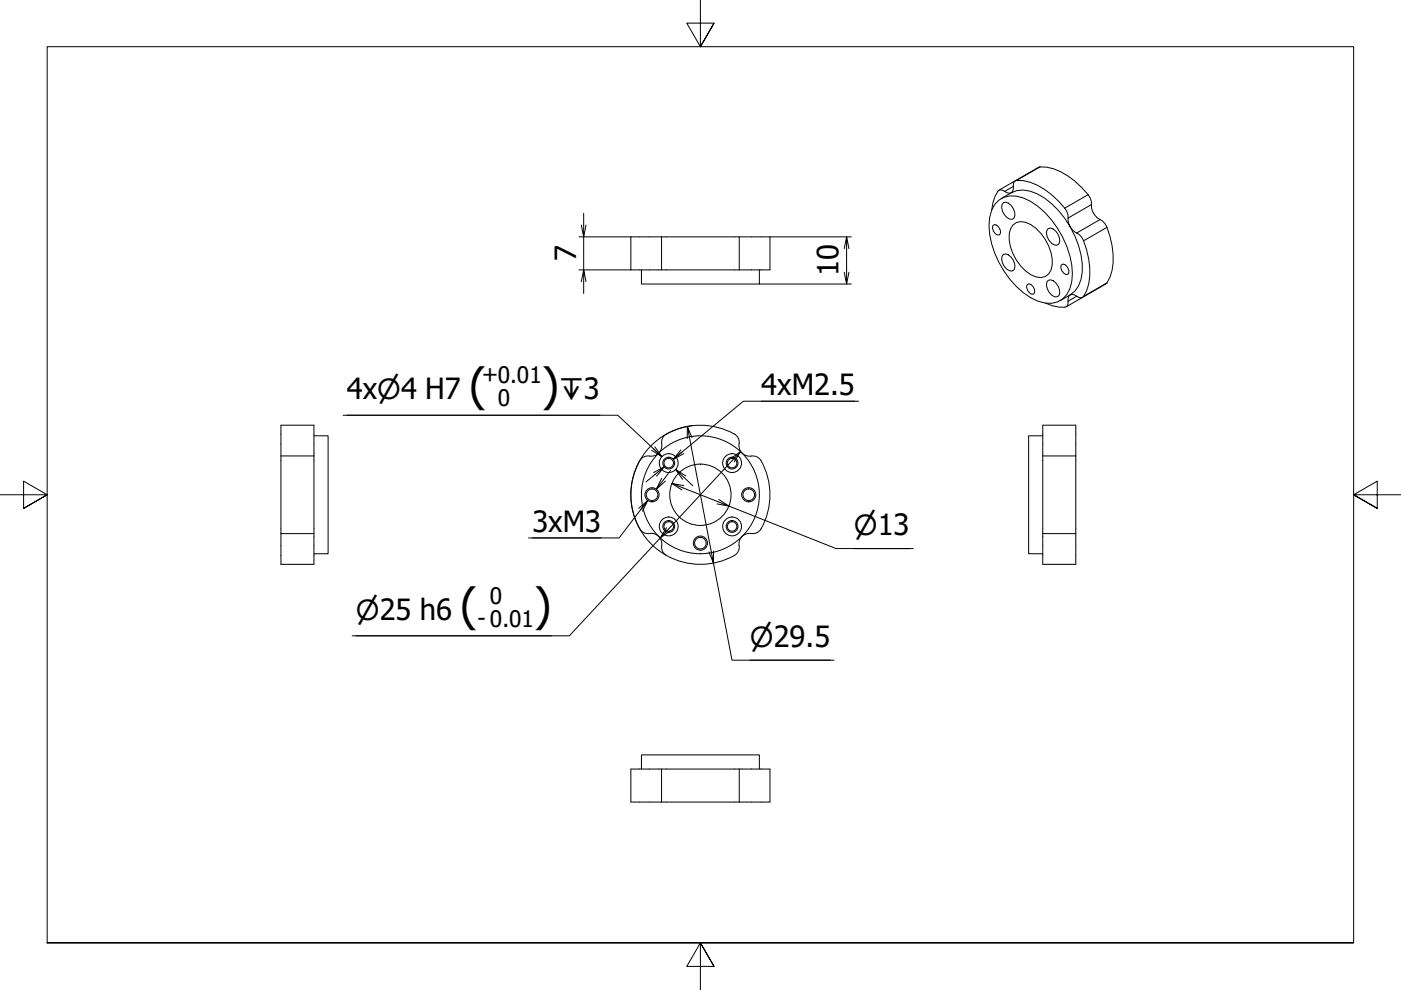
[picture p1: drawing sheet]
<svg xmlns="http://www.w3.org/2000/svg" width="297mm" height="210mm" viewBox="0 0 297 210" stroke-linecap="round" stroke-linejoin="round" font-family="sans-serif">
<!-- layer: Visible (ISO) -->
<g fill="none" stroke="#000" stroke-width=".21">
<path d="M215.1 38.4a6.4 6.4 0 0 1 4.8 .8 17.2 17.2 0 0 1 6.3 5.6l.2 .8a4.1 4.1 0 0 0 .5 2.5 15.8 15.8 0 0 0-8.5-7.6l-1.5-.2-1.3 .1-1.2 .5a2.09 2.09 0 0 0 .5-2zM133.8 50.2h29.4v7h-29.4zM136 57.2v3h25v-3M140.3 50.2v7M156.7 50.2v7M210.5 47.9l.3-.3a1.51 1.51 0 0 1 1.1 2.2 1.4 1.4 0 0 1-1.4-1.9zM211.8 42.5a5.2 5.2 0 0 1 5.2-.5 17.6 17.6 0 0 1 9.2 10.2 13.4 13.4 0 0 1 .6 9 4.8 4.8 0 0 1-6.7 2.7 17.6 17.6 0 0 1-9.2-10.3 13.5 13.5 0 0 1-.7-9l.7-1.2zM211.8 40.3l8.4-4.8a9.9 9.9 0 0 1 7.7 2.9l1.4 1.3a4.6 4.6 0 0 1 2.1 4.4 3.8 3.8 0 0 0 2.4 2.8l.5 .6a15.6 15.6 0 0 1 1 11.3l-.8 1.4-8.4 4.9M212.3 42.1l2.1-1.2a2.09 2.09 0 0 1-2-.6h-.5a6.3 6.3 0 0 0-1.6 4.2M212.7 43a1.76 1.76 0 0 1 2.1 1.2 1.53 1.53 0 0 1-.2 2.3 2.61 2.61 0 0 1-2.2-3.1zM212.7 54a1.76 1.76 0 0 1 2.1 1.2 1.53 1.53 0 0 1-.2 2.3 2.61 2.61 0 0 1-2.2-3.1zM214.7 47.7a2.92 2.92 0 0 1 3.8-.1 10 10 0 0 1 4.6 8.6 2.6 2.6 0 0 1-3.5 2.5 9.6 9.6 0 0 1-5.6-9.1l.2-1z"/>
<path d="M222.2 59.5a1.75 1.75 0 0 1 2.1 1.2 1.53 1.53 0 0 1-.2 2.2 2.6 2.6 0 0 1-2.2-3zM222.2 48.5a1.75 1.75 0 0 1 2.1 1.2 1.53 1.53 0 0 1-.2 2.3 2.6 2.6 0 0 1-2.2-3.1zM225 56.2l.3-.2a1.52 1.52 0 0 1 1.1 2.1 1.4 1.4 0 0 1-1.4-1.9zM226.9 48.1a4.1 4.1 0 0 0 2 1.7l.5 .5a15.6 15.6 0 0 1 1 11.3l-.7 1.2-.3 .3h-.5a2.07 2.07 0 0 0-2-.6 5.9 5.9 0 0 0 2.6-4.8 16.9 16.9 0 0 0-2.6-9.6zM217.7 60.4l.4-.2a1.51 1.51 0 0 1 1.1 2.1 1.4 1.4 0 0 1-1.5-1.9zM224.8 63.7l2.1-1.2-.4 .8-.1 1.2-.2 .5a6.2 6.2 0 0 1-4.5-.7M59.6 90.2h7v29.5h-7zM59.6 96.7h7M66.6 92.4h3v25h-3M141.3 92a14.6 14.6 0 0 1 14.8 .3 2.23 2.23 0 0 1 .6 2.2 2.39 2.39 0 0 0 3.1 2.2 2.51 2.51 0 0 1 2.1 2.1 14.5 14.5 0 0 1-.8 13.7 2.23 2.23 0 0 1-2.2 .6 2.39 2.39 0 0 0-2.2 3.1 2.51 2.51 0 0 1-2.1 2.1 14.8 14.8 0 0 1-13.3-.5M141.3 92a2.19 2.19 0 0 0-1 2.5 2.39 2.39 0 0 1-3.1 2.2 2.52 2.52 0 0 0-2.1 2.1 14.5 14.5 0 0 0 .8 13.7 2.23 2.23 0 0 0 2.2 .6 2.39 2.39 0 0 1 2.2 3.1 2 2 0 0 0 1 1.6M221.1 92.4h-3v25h3"/>
<path d="M221.1 96.7h7M221.1 90.2h7v29.5h-7zM59.6 113.1h7M221.1 113.1h7M133.8 163.1h29.4v7h-29.4zM136 163.1v-3h25v3M140.3 163.1v7M156.7 163.1v7"/>
<circle cx="141.8" cy="98.2" r="1.01"/>
<circle cx="141.8" cy="98.2" r="2"/>
<circle cx="155.2" cy="98.2" r="1.01"/>
<circle cx="155.2" cy="98.2" r="2"/>
<circle cx="138.2" cy="104.9" r="1.23"/>
<circle cx="141.8" cy="111.6" r="1.01"/>
<circle cx="141.8" cy="111.6" r="2"/>
<circle cx="148.5" cy="104.9" r="6.5"/>
<circle cx="148.5" cy="115.2" r="1.23"/>
<circle cx="148.5" cy="104.9" r="12.5"/>
<circle cx="155.2" cy="111.6" r="1.01"/>
<circle cx="155.2" cy="111.6" r="2"/>
<circle cx="158.8" cy="104.9" r="1.23"/>
</g>
<!-- layer: Visible Narrow (ISO) -->
<g fill="none" stroke="#000" stroke-width=".21">
<path d="M214.8 39.5l-1.8 1.1M220.5 35.4l-4.9 2.8M230.7 41.3l-4.9 2.8M231.4 43.4l-4.9 2.8M233.2 46.5l-4.9 2.9M234.7 48.2l-5 2.9M234.7 60l-5 2.8M228.3 62.8l-1.8 1.1"/>
<circle cx="141.8" cy="98.2" r="1.25"/>
<circle cx="155.2" cy="98.2" r="1.25"/>
<circle cx="138.2" cy="104.9" r="1.5"/>
<circle cx="141.8" cy="111.6" r="1.25"/>
<circle cx="148.5" cy="115.2" r="1.5"/>
<circle cx="155.2" cy="111.6" r="1.25"/>
<circle cx="158.8" cy="104.9" r="1.5"/>
</g>
<!-- layer: Border (ISO) -->
<path d="M148.5 0v9.9l-2.9-5h5.8l-2.9 5 2.9-5M0 104.9h10l-5-2.9v5.8l5-2.9-5 2.9M297 104.9h-10l5-2.9v5.8l-5-2.9 5 2.9M10 199.9v-190h277v190h-277h277M151.4 204.9l-2.9-5 2.9 5h-5.8l2.9-5v10" fill="none" stroke="#000" stroke-width=".21"/>
<!-- layer: Dimension (ISO) -->
<g fill="none" stroke="#000" stroke-width=".21">
<path d="M122.8 50.2h11M122.8 57.2h11M123.8 45.2v5l-.6-2.5M124.2 59.7l-.4-2.5v5M124.2 47.7l-.4 2.5v7l-.6 2.5M163.2 50.2h17.3M179.5 50.2l-.5 2.5M180 52.7l-.5-2.5v10l-.5-2.5M180 57.7l-.5 2.5M161 60.2h19.5M72.7 88h58.3l9.3 8.8-1.5-2.1M73.5 88h53.7"/>
<path d="M138.5 95.1l1.8 1.7-2.1-1.3M140.8 99l-2.2 1.2M142.2 99.7l-3 4 1.1-2.3M143.2 99.6l1.5 2M144.4 95.4l-1.7 2 2-1.6M145.7 90.4v2.6M146.7 92.8l-1-2.4 5.6 29-1-2.4M146.7 90.3a14.8 14.8 0 0 0-12.7 11.7 14.8 14.8 0 0 0 7.3 15.8M155.7 97.9l1.3-2.2-17 18.4 1.3-2.2M157 95.7l-2.1 1.5M161.4 85.1h19.8M182 85.1h-24.4l-14.9 12.3 2.3-1.2"/>
<path d="M112.9 114.1h14.6M135.4 107.8l1.9-1.7-6 8h-19.2M135.8 108.1l1.5-2-1.1 2.3M139.2 101l1.6-2-3.8 3.2M141.1 102l-1.9 1.7M142.1 112.6l-2.1 1.5-19.3 20.7h-46M142.5 102.5l2.1 1.4M145 103l-2.5-.5 12 4.8-2.5-.5M145.4 100.9l-2.2-1.3 3.7 3.4M151.3 116.8v2.6l3.9 20.6h21.6M152.4 105.9l2.1 1.4 22.8 9h16.3M181.1 116.3h11.7"/>
<path d="M75.5 134.8h41.4M159 140h17"/>
</g>
<g font-size="9.6">
<text x="99.5" y="85">(</text>
<text x="114.9" y="85">)</text>
<text x="97.6" y="131.8">(</text>
<text x="113.2" y="131.8">)</text>
</g>
<g font-size="6.2">
<text x="122.1" y="55.4" transform="rotate(-90 122.1 55.4)">7</text>
<text x="177.8" y="58.6" transform="rotate(-90 177.8 58.6)">10</text>
<text x="161.4" y="83.8">4xM2.5</text>
<text x="73.5" y="84.5">4x⌀4 H7</text>
<text x="112.9" y="112.8">3xM3</text>
</g>
<g font-size="5.9">
<text x="118.6" y="84.5">↧3</text>
<text x="181.1" y="113.5">⌀13</text>
<text x="75.5" y="131.4">⌀25 h6</text>
<text x="159" y="137.2">⌀29.5</text>
</g>
<g font-size="4.8">
<text x="102.2" y="80.9">+0.01</text>
<text x="105.5" y="86">0</text>
<text x="103.9" y="128.1">0</text>
<text x="101.3" y="132.8">- 0.01</text>
</g>
</svg>
